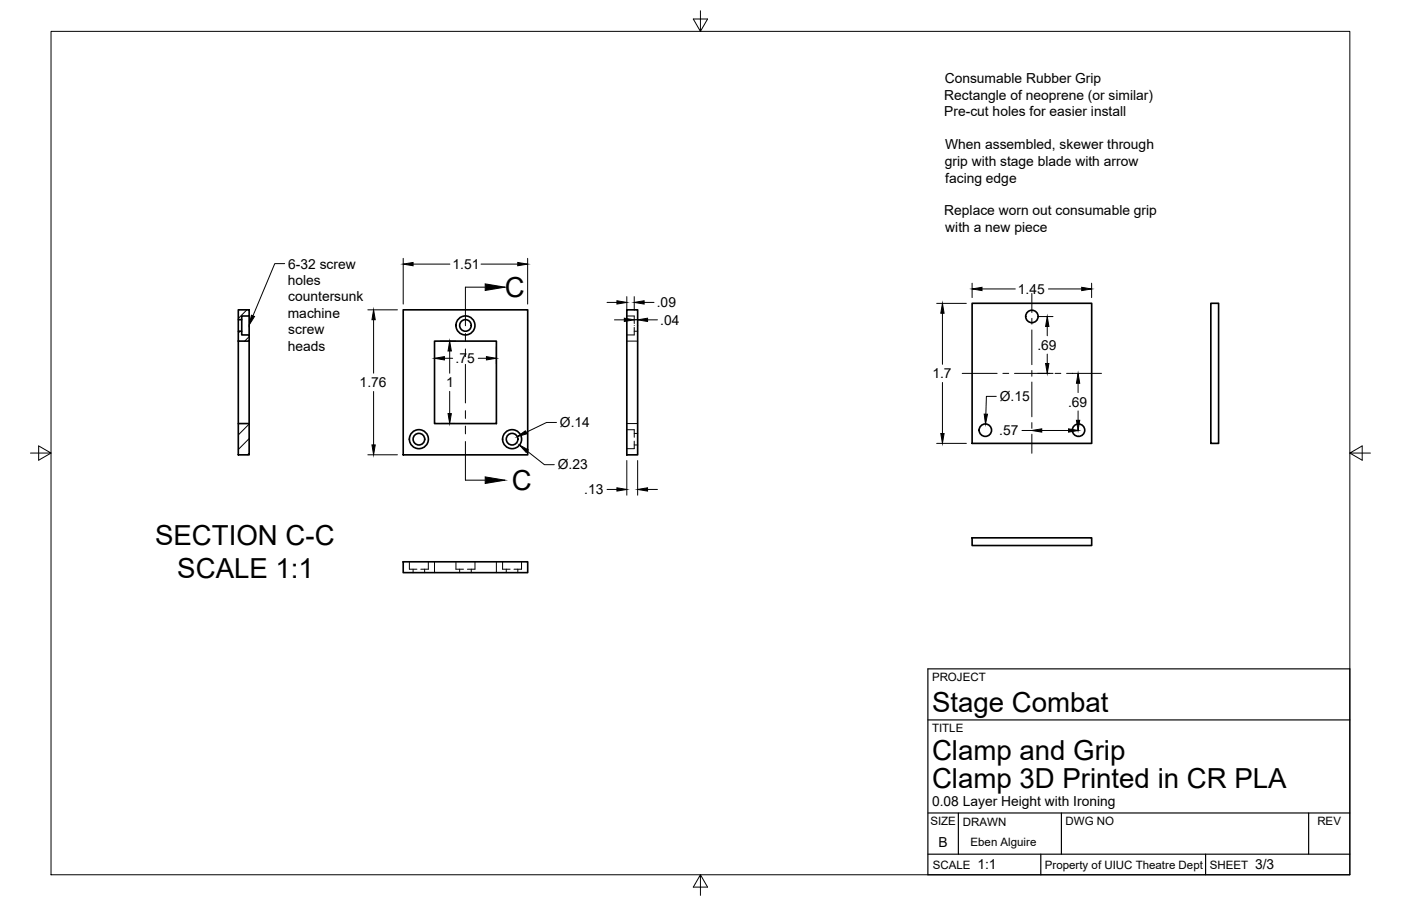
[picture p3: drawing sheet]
<svg xmlns="http://www.w3.org/2000/svg" width="432mm" height="279mm" viewBox="0 0 432 279" stroke-linecap="round" stroke-linejoin="round" font-family="sans-serif">
<!-- layer: Visible -->
<g fill="none" stroke="#000" stroke-width=".51">
<path d="M73.4 95.5h3.4v2h-2.3v1.1h-1.1zM73.4 98.6v3.6M74.5 98.6v3.6M76.8 97.5v5.8M124.3 95.5h38.3v44.8h-38.3zM193.2 95.5h3.3v44.8h-3.3zM299.6 93.5h36.9v43.2h-36.9zM373.2 93.5h2.4v43.2h-2.4zM73.4 102.2h1.1v1.1h2.3v1.9h-3.4zM73.4 105.2v25.4M76.8 105.2v25.4M133.9 105.2h19.1v25.4h-19.1z"/>
<path d="M73.4 130.6h3.4v9.7h-3.4zM124.3 173.2h38.3v3.4h-38.3zM299.6 165.9h36.9v2.3h-36.9z"/>
<circle cx="318" cy="97.6" r="1.92"/>
<circle cx="143.5" cy="100.4" r="1.79"/>
<circle cx="143.5" cy="100.4" r="2.93"/>
<circle cx="129.1" cy="135.4" r="1.79"/>
<circle cx="129.1" cy="135.4" r="2.93"/>
<circle cx="157.8" cy="135.4" r="1.79"/>
<circle cx="157.8" cy="135.4" r="2.93"/>
<circle cx="303.7" cy="132.7" r="1.92"/>
<circle cx="332.4" cy="132.7" r="1.92"/>
</g>
<!-- layer: Hidden -->
<g fill="none" stroke="#000" stroke-width=".31">
<path d="M193.2 97.5h2.3v2.3M195.5 98.6h1M193.2 105.2h3.3M195.5 101v2.3h-2.3M195.5 102.2h1M193.2 132.5h2.3v2.4M193.2 130.6h3.3M195.5 136v2.4h-2.3M195.5 133.7h1M195.5 137.2h1M126.2 173.2v2.3h2.3M127.3 175.5v1.1"/>
<path d="M130.9 175.5v1.1M132 173.2v2.3h-2.3M133.9 173.2v3.4M140.5 173.2v2.3h2.4M141.7 175.5v1.1M145.2 175.5v1.1M146.4 173.2v2.3h-2.3M153 173.2v3.4M154.9 173.2v2.3h2.3M156 175.5v1.1M159.6 175.5v1.1M160.7 173.2v2.3h-2.3"/>
</g>
<!-- layer: Border -->
<path d="M15.7 9.7h400.3v260.1h-400.3zM215.9 3.3v6.4l-2.2-3.8h4.4l-2.2 3.8M9.4 139.7h6.3l-3.8-2.2v4.4l3.8-2.2M416 139.7l3.8 2.2v-4.4l-3.8 2.2h6.4M215.9 269.8l2.2 3.8h-4.4l2.2-3.8v6.3" fill="none" stroke="#000" stroke-width=".31"/>
<!-- layer: Titleblock -->
<path d="M286 206.3h130v63.5h-130zM286 222h130M286 250.7h130M295.4 250.7v12.7M327.1 250.7v12.7M403.3 250.7v12.7M286 263.4h130M320.8 263.4v6.4M371.6 263.4v6.4" fill="none" stroke="#000" stroke-width=".36"/>
<!-- layer: Hatching -->
<path d="M76.1 95.5l-2.7 2.7M74 102.2l-.6 .5M76.8 103.8l-1.4 1.4M76.8 130.8l-3.4 3.3M76.8 135.3l-3.4 3.3M76.8 139.7l-.5 .6" fill="none" stroke="#000" stroke-width=".31"/>
<!-- layer: Section Lines -->
<path d="M149.5 88.6h-6.1v11.9M143.4 102.8v2.4M143.4 107.6v2.4M143.4 112.4v11.9M143.4 126.6v2.4M143.4 131.4v2.4M143.4 136.2v11.9h6.1" fill="none" stroke="#000" stroke-width=".31"/>
<path d="M149.5 87.5l6.1 1.1-6.1 1zM149.5 147.1l6.1 1-6.1 1z" fill="#000" stroke="#000" stroke-width=".31"/>
<!-- layer: FD_Dimensions -->
<g fill="none" stroke="#000" stroke-width=".31">
<path d="M124.3 79.7v14.1M162.6 79.7v14.1M113.4 95.5h9.1M115.1 98.6v16.5M127.3 81.4h11.4M148.3 81.4h11.3M187.1 93.3h3M189.4 98.6h3M193.2 91.5v4.2M195.5 91.5v4.2M198.5 93.3h3.1M199.6 98.6h3"/>
<path d="M288.7 93.6h9.1M290.5 96.6v15.8M299.6 87.3v4.5M302.7 89.1h10.2M319.8 97.6h4.7M323.1 89.1h10.3M336.4 87.3v4.5M133.9 107v5.3M135.7 105.2h4.7M137 110.5h2.5M138.6 108.2v6.9M147.4 110.5h2.5"/>
<path d="M153 107v5.3M195.5 100.4h.1M196.5 100.4h.1M290.5 117.9v15.8M319.8 115.1h4.7M322.8 100.7v2.8M322.8 109.2v2.9M330.5 115.1h.1M332.3 118.2v2.9M115.1 120.7v16.5M135.7 130.6h4.7M138.6 120.7v6.9"/>
<path d="M162.5 139.1l5.3 4.2h3M171.5 130.3h-3l-6.3 3M288.7 136.7h9.1M307.1 122.2h-3.1l-.2 5.5M315 132.8h3M321.1 132.8h8.2M330.5 132.7h.1M332.3 126.7v2.9M332.4 134.5h.1M113.4 140.3h9.1M187.1 150.9h3M193.2 142v10.7"/>
<path d="M196.5 142v10.7M199.6 150.9h3"/>
</g>
<g fill="#000" stroke="#000" stroke-width=".31">
<path d="M115.1 95.5l.6 3.1h-1.1zM124.3 81.4l3-.5v1.1zM159.6 80.9l3 .5-3 .6zM190.1 92.8l3.1 .5-3.1 .5zM192.4 98.1l3.1 .5-3.1 .5zM195.5 93.3l3-.5v1zM196.5 98.6l3.1-.5v1zM290.5 93.6l.5 3h-1zM299.6 89.1l3.1-.5v1zM333.4 88.6l3 .5-3 .5zM133.9 110.5l3.1-.5v1zM138.6 105.2l.5 3h-1z"/>
<path d="M149.9 110l3.1 .5-3.1 .5zM322.8 97.6l.5 3.1h-1zM322.3 112.1h1l-.5 3zM332.3 115.1l.5 3.1h-1zM114.6 137.2h1.1l-.6 3.1zM138.1 127.6h1l-.5 3zM159.4 134.7l2.5-1.8 .5 .9zM160.1 137.2l2.7 1.5-.6 .8zM290 133.7h1l-.5 3zM303.3 127.7h1.1l-.7 3.1zM318 132.8l3.1-.6v1.1zM329.3 132.2l3.1 .6-3.1 .5z"/>
<path d="M331.8 129.6h1l-.5 3.1zM190.1 150.4l3.1 .5-3.1 .5zM196.5 150.9l3.1-.5v1z"/>
</g>
<!-- layer: Leaders -->
<path d="M77.5 97.2l.9 .4-1.6 2.6z" fill="#000" stroke="#000" stroke-width=".31"/>
<path d="M87.7 81.3h-3l-6.7 16.1" fill="none" stroke="#000" stroke-width=".31"/>
<!-- layer: Smart Centers -->
<path d="M318 90.5v5.9M318 98.2v1.8M296.6 115.1h10.7M309.1 115.1h1.8M312.7 115.1h10.7M318 101.7v10.8M318 114.3v1.7M318 117.8v10.7M325.2 115.1h1.8M328.7 115.1h10.8M318 130.3v1.8M318 133.9v5.9" fill="none" stroke="#000" stroke-width=".31"/>
<g font-size="8.5">
<text x="155.6" y="91.6">C</text>
<text x="157.8" y="151.1">C</text>
<text x="47.8" y="168">SECTION C-C</text>
<text x="54.7" y="178.3">SCALE 1:1</text>
<text x="287.3" y="219.5">Stage Combat</text>
<text x="287.3" y="234.5">Clamp and Grip</text>
<text x="287.3" y="243.1">Clamp 3D Printed in CR PLA</text>
</g>
<g font-size="4.3">
<text x="291.2" y="25.7">Consumable Rubber Grip</text>
<text x="291" y="30.8">Rectangle of neoprene (or similar)</text>
<text x="291" y="35.9">Pre-cut holes for easier install</text>
<text x="291.3" y="46.1">When assembled, skewer through</text>
<text x="291.2" y="51.2">grip with stage blade with arrow</text>
<text x="291.3" y="56.3">facing edge</text>
<text x="291" y="66.4">Replace worn out consumable grip</text>
<text x="291.4" y="71.5">with a new piece</text>
<text x="88.8" y="82.8">6-32 screw</text>
<text x="139.5" y="82.9">1.51</text>
<text x="88.7" y="87.9">holes</text>
<text x="88.8" y="93">countersunk</text>
<text x="202.4" y="94.8">.09</text>
<text x="313.7" y="90.6">1.45</text>
<text x="88.7" y="98">machine</text>
<text x="203.5" y="100.1">.04</text>
<text x="88.9" y="103.1">screw</text>
<text x="319.7" y="107.9">.69</text>
<text x="88.7" y="108.2">heads</text>
<text x="140.4" y="112">.75</text>
<text x="110.8" y="119.4">1.76</text>
<text x="137.6" y="119.4">1</text>
<text x="287.4" y="116.7">1.7</text>
<text x="308.2" y="123.7">Ø.15</text>
<text x="329.2" y="125.4">.69</text>
<text x="172.6" y="131.8">Ø.14</text>
<text x="308" y="134.3">.57</text>
<text x="171.9" y="144.8">Ø.23</text>
<text x="180.1" y="152.4">.13</text>
<text x="287.3" y="248.7">0.08 Layer Height with Ironing</text>
<text x="289.3" y="261.2">B</text>
<text x="301.2" y="268.1">1:1</text>
<text x="386.8" y="268.1">3/3</text>
</g>
<g font-size="3.5">
<text x="287.3" y="210.1">PROJECT</text>
<text x="287.3" y="225.8">TITLE</text>
<text x="286.7" y="254.5">SIZE</text>
<text x="296.8" y="254.7">DRAWN</text>
<text x="328.4" y="254.5">DWG NO</text>
<text x="406" y="254.5">REV</text>
<text x="299.1" y="260.9">Eben Alguire</text>
<text x="287.5" y="267.9">SCALE</text>
<text x="322.1" y="267.9">Property of UIUC Theatre Dept</text>
<text x="372.9" y="267.9">SHEET</text>
</g>
</svg>
